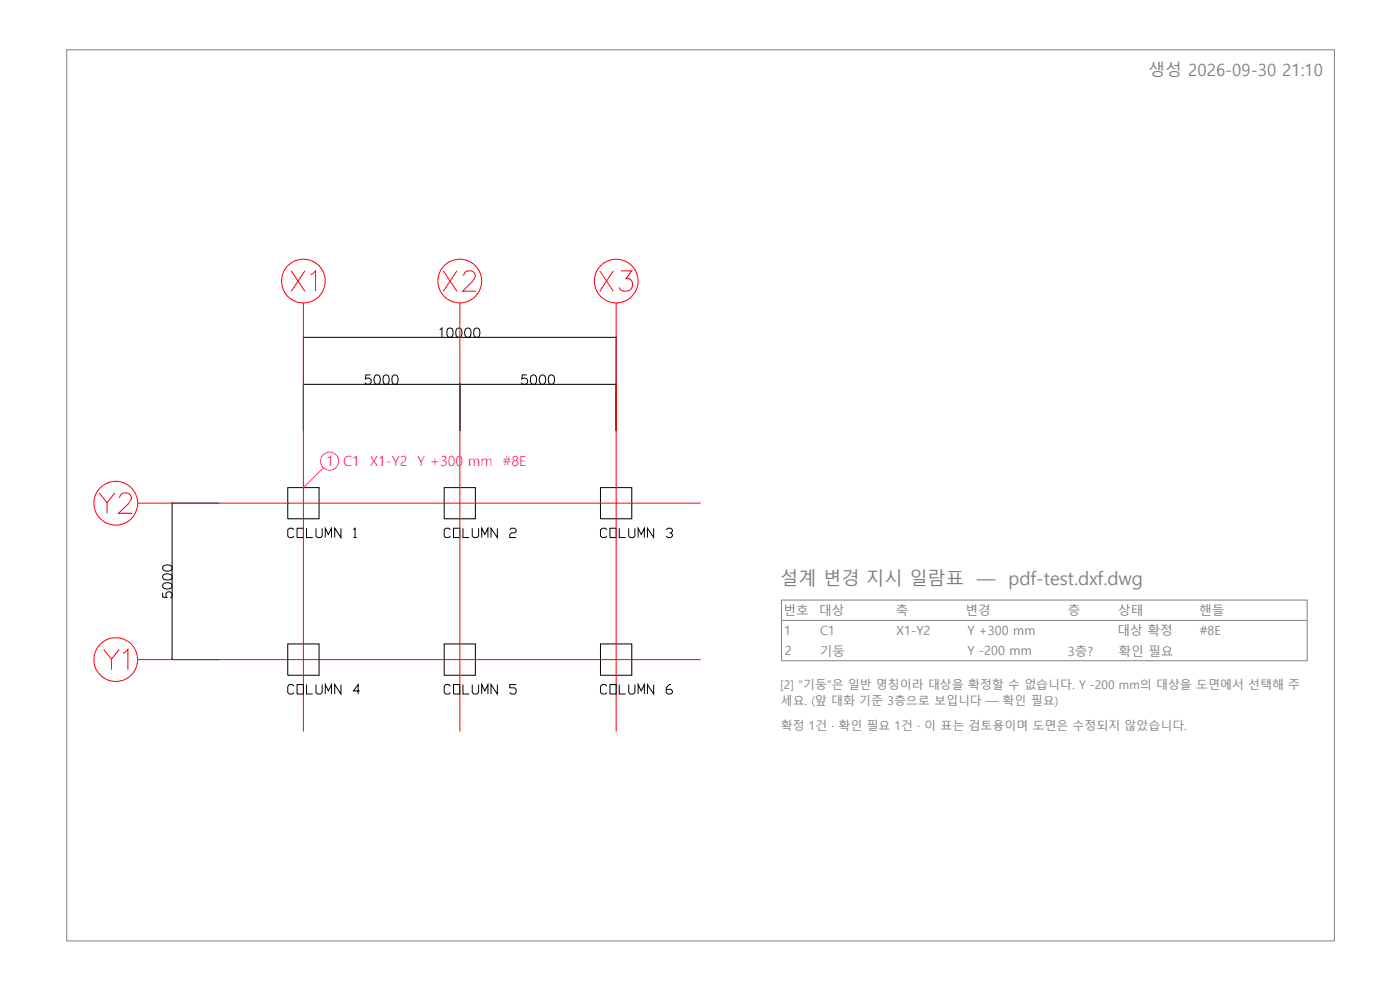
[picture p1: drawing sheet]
<svg xmlns="http://www.w3.org/2000/svg" width="420mm" height="297mm" viewBox="0 0 420 297" stroke-linecap="round" stroke-linejoin="round" font-family="sans-serif">
<!-- layer: 0 -->
<g fill="none" stroke="#000" stroke-width=".3">
<path d="M91.1 115.3h46.9v14.1v-14.1M91.1 115.3h.1M91.1 101.2h93.8v28.2v-14.1h-46.9M91.1 101.2h.1M91.1 101.2v28.2M138 115.3h.1M184.9 115.3h.1M184.9 101.2h.1M51.6 151h.1M65.7 151h-14.1v46.9M86.4 146.3h9.4v9.4h-9.4zM133.3 146.3h9.4v9.4h-9.4z"/>
<path d="M180.2 146.3h9.4v9.4h-9.4zM51.6 197.9h.1M51.6 197.9h14.1M86.4 193.2h9.4v9.4h-9.4zM133.3 193.2h9.4v9.4h-9.4zM180.2 193.2h9.4v9.4h-9.4z"/>
</g>
<!-- layer: center -->
<path d="M91.1 90.9v128.6M138 90.9v128.6M184.9 90.9v128.6M41.3 151h169M41.3 197.9h169" fill="none" stroke="#f00" stroke-width=".3"/>
<g fill="none" stroke="#f0f" stroke-width=".3">
<path d="M97 140.3l-5.9 6"/>
<circle cx="98.9" cy="138.4" r="2.73"/>
</g>
<path d="M234.5 180h157.8v18.2h-157.8zM234.5 186.1h157.8" fill="none" stroke="#808080" stroke-width=".3"/>
<path d="M20 14.9h380.5v267.4h-380.5z" fill="none" stroke="#808080" stroke-width=".3"/>
<g font-size="10.1" fill="#f00">
<text x="86.4" y="88.5">X1</text>
<text x="132.3" y="88.5">X2</text>
<text x="179.2" y="88.5">X3</text>
<text x="28.9" y="155.2">Y2</text>
<text x="30.3" y="202.1">Y1</text>
</g>
<g font-size="6.2">
<text x="131.2" y="102.3">10000</text>
<text x="108.7" y="116.4">5000</text>
<text x="155.6" y="116.4">5000</text>
<text x="85.4" y="162.6">COLUMN 1</text>
<text x="132.3" y="162.6">COLUMN 2</text>
<text x="179.2" y="162.6">COLUMN 3</text>
<text x="52.9" y="180.6" transform="rotate(-90 52.9 180.6)">5000</text>
<text x="85.4" y="209.5">COLUMN 4</text>
<text x="132.3" y="209.5">COLUMN 5</text>
<text x="179.2" y="209.5">COLUMN 6</text>
</g>
<g font-size="5.5" fill="#808080">
<text x="234.1" y="175.6">설계 변경 지시 일람표</text>
<text x="293.2" y="175.6">—</text>
<text x="302.7" y="175.6">pdf-test.dxf.dwg</text>
</g>
<text font-size="5.1" fill="#808080" x="344.6" y="22.9">생성 2026-09-30 21:10</text>
<g font-size="4.2" fill="#f0f">
<text x="98" y="140">1 C1</text>
<text x="111" y="139.9">X1-Y2</text>
<text x="125.2" y="139.9">Y +300 mm</text>
<text x="150.9" y="139.9">#8E</text>
</g>
<g font-size="3.8" fill="#808080">
<text x="235.1" y="184.6">번호</text>
<text x="245.9" y="184.5">대상</text>
<text x="268.9" y="184.6">축</text>
<text x="289.7" y="184.6">변경</text>
<text x="320.5" y="184.6">층</text>
<text x="335.6" y="184.5">상태</text>
<text x="359.9" y="184.6">핸들</text>
<text x="235.3" y="190.5">1</text>
<text x="246.2" y="190.5">C1</text>
<text x="269.1" y="190.5">X1-Y2</text>
<text x="290.3" y="190.5">Y +300 mm</text>
<text x="335.4" y="190.6">대상 확정</text>
<text x="360.1" y="190.5">#8E</text>
<text x="235.5" y="196.6">2</text>
<text x="246" y="196.7">기둥</text>
<text x="290.3" y="196.6">Y -200 mm</text>
<text x="320.5" y="196.7">3층?</text>
<text x="335.7" y="196.7">확인 필요</text>
</g>
<g font-size="3.6" fill="#808080">
<text x="234.2" y="206.8">[2] &quot;기둥&quot;은 일반 명칭이라 대상을 확정할 수 없습니다. Y -200 mm의 대상을 도면에서 선택해 주</text>
<text x="234.3" y="211.7">세요. (앞 대화 기준 3층으로 보입니다 — 확인 필요)</text>
<text x="234.3" y="218.9">확정 1건 · 확인 필요 1건 · 이 표는 검토용이며 도면은 수정되지 않았습니다.</text>
</g>
</svg>
